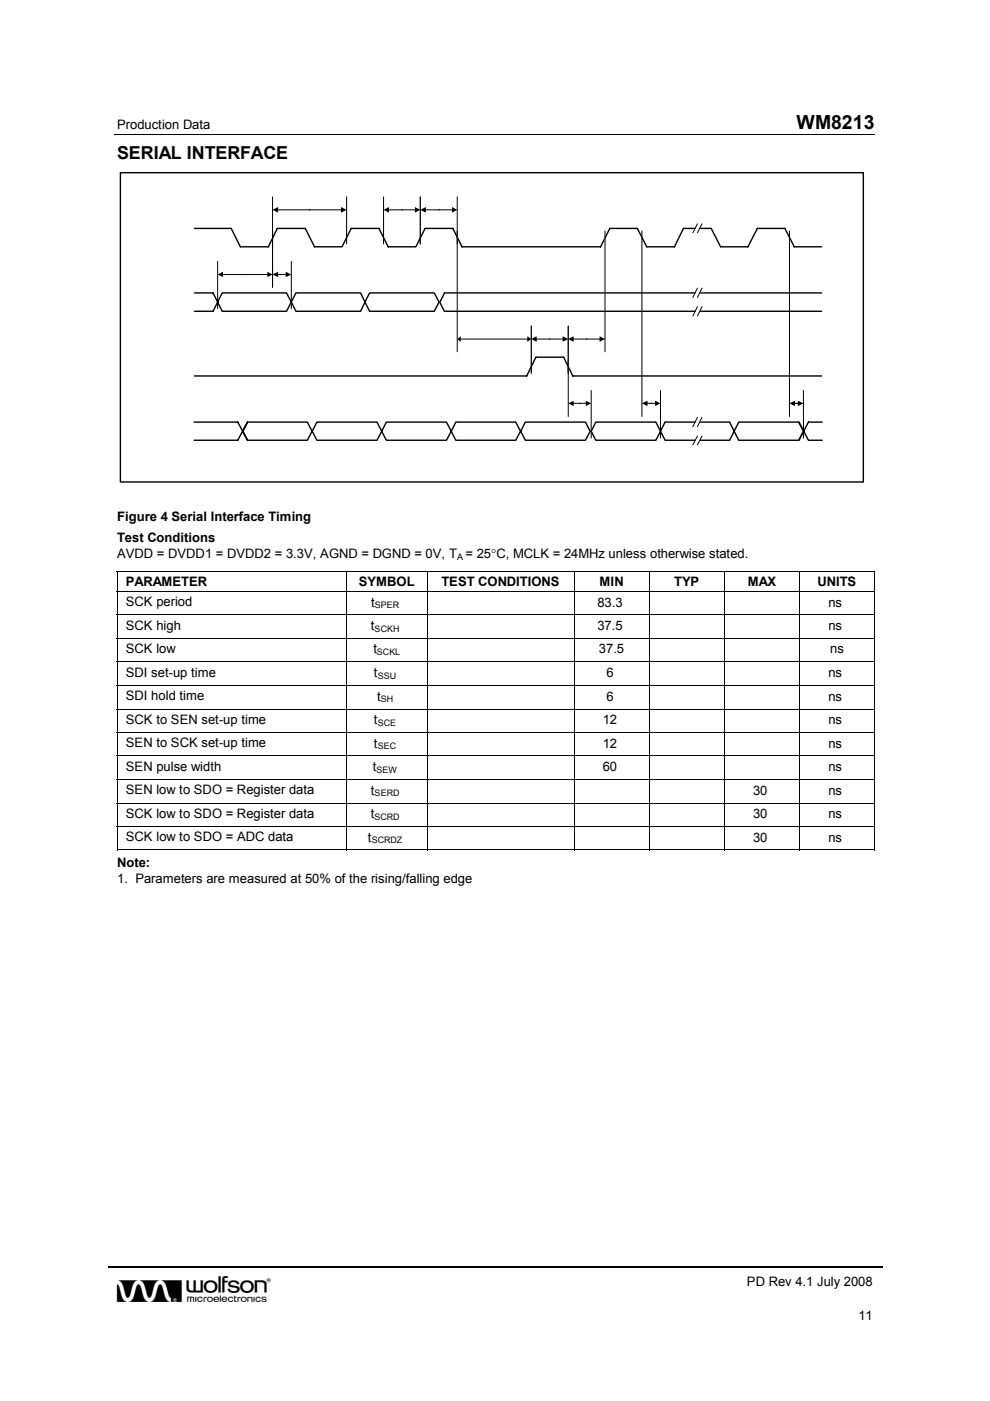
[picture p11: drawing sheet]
<svg xmlns="http://www.w3.org/2000/svg" width="210mm" height="297mm" viewBox="0 0 210 297" stroke-linecap="round" stroke-linejoin="round" font-family="sans-serif">
<path d="M24.3 28.6h161.2M147.9 47.5l-1 1.9M148.8 47.5l-.9 1.9M147.9 61.1l-1 2M147.9 65l-1 2M148.8 61.1l-.9 2M148.8 65l-.9 2M147.9 88.5l-1 2M148.8 88.5l-.9 2" fill="none" stroke="#000" stroke-width=".21"/>
<path d="M23 268.7h164.3" fill="none" stroke="#000" stroke-width=".34"/>
<g fill="none" stroke="#000" stroke-width=".3">
<path d="M25.5 36.6h157.5v65.6h-157.5zM41.2 48.4h7.8l2 3.9h5.9l1.9-3.9h5.9l2 3.9h5.8l2-3.9h5.8l2 3.9h5.9l1.9-3.9h5.9l2 3.9h29.3l2-3.9h5.8l2 3.9h5.9l1.9-3.9h2.5M148.5 48.4h2.3l2 3.9h5.8l2-3.9h5.8l2 3.9h5.8M41.2 62.1h4l.9 1.9-.9 2h-4M41.2 79.7h70.5l1.9-4h5.9l2 4h52.7M47.1 62.1h13.6l1.1 1.9-1.1 2h-13.6l-1-2zM62.7 62.1h13.8l.9 1.9-.9 2h-13.8l-.9-2zM94.2 66h53.2M147.4 62.1h-53.2l-.9 2 .9 1.9M148.5 62.1h25.7M148.5 66h25.7M126.3 89.5h12.8l.9 1.9-.9 1.9h-12.8l-1-1.9z"/>
<path d="M147.4 89.5h-6.4l-1 1.9 1 1.9h6.4M148.5 89.5h6.2l1 1.9-1 1.9h-6.2M156.6 89.5h12.7l1 1.9-1 1.9h-12.7l-.9-1.9z"/>
</g>
<path d="M57.8 41.7v10zM73.5 41.7v10z" fill-rule="evenodd" fill="#fff"/>
<path d="M57.8 41.7v10zM58.8 44.5h13.7M73.5 41.7v10z" fill="none" stroke="#000" stroke-width=".21"/>
<path d="M57.8 44.5l1.2-.6v1.2zM72.3 43.9l1.2 .6-1.2 .6z" fill-rule="evenodd" fill="#000"/>
<path d="M81.3 41.7v10zM89.1 41.7v10z" fill-rule="evenodd" fill="#fff"/>
<path d="M81.3 41.7v10zM82.3 44.5h5.8M89.1 41.7v10z" fill="none" stroke="#000" stroke-width=".21"/>
<path d="M81.3 44.5l1.2-.6v1.2zM88 43.9l1.1 .6-1.1 .6z" fill-rule="evenodd" fill="#000"/>
<path d="M89.1 41.7v10zM96.9 41.7v10z" fill-rule="evenodd" fill="#fff"/>
<path d="M89.1 41.7v10zM90.2 44.5h5.8M96.9 41.7v10z" fill="none" stroke="#000" stroke-width=".21"/>
<path d="M89.1 44.5l1.2-.6v1.2zM95.8 43.9l1.1 .6-1.1 .6z" fill-rule="evenodd" fill="#000"/>
<path d="M46.1 55.4v10zM57.8 49v11.9z" fill-rule="evenodd" fill="#fff"/>
<path d="M46.1 55.4v10zM47.1 58.2h9.8M57.8 49v11.9z" fill="none" stroke="#000" stroke-width=".21"/>
<path d="M46.1 58.2l1.2-.6v1.2zM56.7 57.6l1.1 .6-1.1 .6z" fill-rule="evenodd" fill="#000"/>
<path d="M57.8 49v11.9zM61.8 55.4v10z" fill-rule="evenodd" fill="#fff"/>
<path d="M57.8 49v11.9zM58.8 58.2h1.9M61.8 55.4v10z" fill="none" stroke="#000" stroke-width=".21"/>
<path d="M57.8 58.2l1.2-.6v1.2zM60.6 57.6l1.2 .6-1.2 .6z" fill-rule="evenodd" fill="#000"/>
<path d="M96.9 49v25.6zM112.6 69.1v10z" fill-rule="evenodd" fill="#fff"/>
<path d="M96.9 49v25.6zM97.5 71.9h14.4M112.6 69.1v10z" fill="none" stroke="#000" stroke-width=".21"/>
<path d="M96.9 71.9l.8-.6v1.2zM111.8 71.3l.8 .6-.8 .6z" fill-rule="evenodd" fill="#000"/>
<path d="M112.6 69.1v10zM120.5 69.1v10z" fill-rule="evenodd" fill="#fff"/>
<path d="M112.6 69.1v10zM113.7 71.9h5.8M120.5 69.1v10z" fill="none" stroke="#000" stroke-width=".21"/>
<path d="M112.6 71.9l1.2-.6v1.2zM119.3 71.3l1.2 .6-1.2 .6z" fill-rule="evenodd" fill="#000"/>
<path d="M120.5 69.1v10zM128.3 49v25.6z" fill-rule="evenodd" fill="#fff"/>
<path d="M128.3 49v25.6zM120.5 69.1v10zM121.5 71.9h5.8" fill="none" stroke="#000" stroke-width=".21"/>
<path d="M120.5 71.9l1.1-.6v1.2zM127.1 71.3l1.2 .6-1.2 .6z" fill-rule="evenodd" fill="#000"/>
<path d="M120.5 76.3v12zM125.3 82.8v10.1z" fill-rule="evenodd" fill="#fff"/>
<path d="M120.5 76.3v12zM121.5 85.5h2.9M125.3 82.8v10.1z" fill="none" stroke="#000" stroke-width=".21"/>
<path d="M120.5 85.5l1.1-.5v1.1zM124.2 85l1.1 .5-1.1 .6z" fill-rule="evenodd" fill="#000"/>
<path d="M136.1 49v39.3zM140 82.8v10.1z" fill-rule="evenodd" fill="#fff"/>
<path d="M136.1 49v39.3zM137.2 85.5h1.8M140 82.8v10.1z" fill="none" stroke="#000" stroke-width=".21"/>
<path d="M136.1 85.5l1.2-.5v1.1zM138.9 85l1.1 .5-1.1 .6z" fill-rule="evenodd" fill="#000"/>
<path d="M167.4 49v39.3zM170.3 82.8v10.1z" fill-rule="evenodd" fill="#fff"/>
<path d="M167.4 49v39.3zM168.4 85.5h.9M170.3 82.8v10.1z" fill="none" stroke="#000" stroke-width=".21"/>
<path d="M167.4 85.5l1.2-.5v1.1zM169.2 85l1.1 .5-1.1 .6z" fill-rule="evenodd" fill="#000"/>
<path d="M78.4 62.1h13.7l1 1.9-1 2h-13.7l-1-2z" fill-rule="evenodd" fill="#fff"/>
<path d="M78.4 62.1h13.7l1 1.9-1 2h-13.7l-1-2zM41.1 89.5h9.3l2.1 3.8M52.5 89.5l-2.1 3.8h-9.3M52.5 89.5h12.7l1 1.9-1 1.9h-12.7l-1-1.9zM67.2 89.5h12.7l1 1.9-1 1.9h-12.7l-1-1.9zM81.9 89.5h12.8l1 1.9-1 1.9h-12.8l-1-1.9zM96.6 89.5h12.7l1.1 1.9-1.1 1.9h-12.7l-.9-1.9zM111.4 89.5h12.7l1 1.9-1 1.9h-12.7l-1-1.9zM169.4 89.5l2 3.8h2.9M174.3 89.5h-2.9l-2 3.8" fill="none" stroke="#000" stroke-width=".3"/>
<g fill="none" stroke="#000" stroke-width=".21">
<path d="M147.9 92.5l-1 1.8M148.8 92.5l-.9 1.8M24.8 121.1h160.7M24.8 125.4h160.7M24.8 130.4h160.7M24.8 135.3h160.7M24.8 121.2v4.1M24.8 125.5v4.8M24.8 130.4v4.9M24.8 135.4v4.8M73.5 121.2v4.1M73.5 125.5v4.8"/>
<path d="M73.5 130.4v4.9M73.5 135.4v4.8M90.6 121.2v4.1M90.6 125.5v4.8M90.6 130.4v4.9M90.6 135.4v4.8M121.7 121.2v4.1M121.7 125.5v4.8M121.7 130.4v4.9M121.7 135.4v4.8M137.7 121.2v4.1M137.7 125.5v4.8"/>
<path d="M137.7 130.4v4.9M137.7 135.4v4.8M153.6 121.2v4.1M153.6 125.5v4.8M153.6 130.4v4.9M153.6 135.4v4.8M169.5 121.2v4.1M169.5 125.5v4.8M169.5 130.4v4.9M169.5 135.4v4.8M185.5 121.2v4.1M185.5 125.5v4.8"/>
<path d="M185.5 130.4v4.9M185.5 135.4v4.8M24.8 140.3h160.7M24.8 145.3h160.7M24.8 150.3h160.7M24.8 155.3h160.7M24.8 140.4v4.8M24.8 145.4v4.8M24.8 150.4v4.8M24.8 155.4v4.8M73.5 140.4v4.8M73.5 145.4v4.8"/>
<path d="M73.5 150.4v4.8M73.5 155.4v4.8M90.6 140.4v4.8M90.6 145.4v4.8M90.6 150.4v4.8M90.6 155.4v4.8M121.7 140.4v4.8M121.7 145.4v4.8M121.7 150.4v4.8M121.7 155.4v4.8M137.7 140.4v4.8M137.7 145.4v4.8"/>
<path d="M137.7 150.4v4.8M137.7 155.4v4.8M153.6 140.4v4.8M153.6 145.4v4.8M153.6 150.4v4.8M153.6 155.4v4.8M169.5 140.4v4.8M169.5 145.4v4.8M169.5 150.4v4.8M169.5 155.4v4.8M185.5 140.4v4.8M185.5 145.4v4.8"/>
<path d="M185.5 150.4v4.8M185.5 155.4v4.8M24.8 160.3h160.7M24.8 165.3h160.7M24.8 170.3h160.7M24.8 175.2h160.7M24.8 160.4v4.8M24.8 165.4v4.8M24.8 170.3v4.9M24.8 175.3v5M73.5 160.4v4.8M73.5 165.4v4.8"/>
<path d="M73.5 170.3v4.9M73.5 175.3v5M90.6 160.4v4.8M90.6 165.4v4.8M90.6 170.3v4.9M90.6 175.3v5M121.7 160.4v4.8M121.7 165.4v4.8M121.7 170.3v4.9M121.7 175.3v5M137.7 160.4v4.8M137.7 165.4v4.8"/>
<path d="M137.7 170.3v4.9M137.7 175.3v5M153.6 160.4v4.8M153.6 165.4v4.8M153.6 170.3v4.9M153.6 175.3v5M169.5 160.4v4.8M169.5 165.4v4.8M169.5 170.3v4.9M169.5 175.3v5M185.5 160.4v4.8M185.5 165.4v4.8"/>
<path d="M185.5 170.3v4.9M185.5 175.3v5M24.8 180.2h48.6M73.6 180.2h16.9M90.6 180.2h31M121.8 180.2h15.8M137.8 180.2h15.7M153.7 180.2h15.7M169.6 180.2h15.8"/>
</g>
<path d="M24.8 121.1l.1 .1zM185.4 121.1l.1 .1zM185.4 180.1h.1v.2h-.1z" fill="#000"/>
<text font-size="6.9" x="24.8" y="276.1">w</text>
<text font-size="4.1" x="168.9" y="27.3">WM8213</text>
<text font-size="3.8" x="24.8" y="33.7">SERIAL INTERFACE</text>
<g font-size="2.8">
<text x="24.8" y="27.3">Production Data</text>
<text x="24.8" y="110.4">Figure 4 Serial Interface Timing</text>
<text x="24.8" y="114.9">Test Conditions</text>
<text x="24.8" y="118.3">AVDD = DVDD1 = DVDD2 = 3.3V, AGND = DGND = 0V, T = 25°C, MCLK = 24MHz unless otherwise stated.</text>
<text x="26.7" y="124.3">PARAMETER</text>
<text x="76.1" y="124.3">SYMBOL</text>
<text x="93.6" y="124.3">TEST CONDITIONS</text>
<text x="127.1" y="124.3">MIN</text>
<text x="143" y="124.3">TYP</text>
<text x="158.5" y="124.3">MAX</text>
<text x="173.4" y="124.3">UNITS</text>
<text x="26.7" y="128.6">SCK period</text>
<text x="78.7" y="128.6">t</text>
<text x="126.7" y="128.6">83.3</text>
<text x="175.6" y="128.6">ns</text>
<text x="26.7" y="133.6">SCK high</text>
<text x="78.7" y="133.6">t</text>
<text x="126.7" y="133.6">37.5</text>
<text x="175.6" y="133.6">ns</text>
<text x="26.7" y="138.5">SCK low</text>
<text x="26.7" y="143.5">SDI set-up time</text>
<text x="79.2" y="138.5">t</text>
<text x="79.3" y="143.6">t</text>
<text x="127" y="138.5">37.5</text>
<text x="128.6" y="143.6">6</text>
<text x="175.6" y="143.6">ns</text>
<text x="176" y="138.5">ns</text>
<text x="26.7" y="148.5">SDI hold time</text>
<text x="80" y="148.5">t</text>
<text x="128.6" y="148.5">6</text>
<text x="175.6" y="148.5">ns</text>
<text x="26.7" y="153.5">SCK to SEN set-up time</text>
<text x="79.3" y="153.5">t</text>
<text x="127.8" y="153.5">12</text>
<text x="175.6" y="153.5">ns</text>
<text x="26.7" y="158.5">SEN to SCK set-up time</text>
<text x="79.3" y="158.5">t</text>
<text x="127.8" y="158.5">12</text>
<text x="175.6" y="158.5">ns</text>
<text x="26.7" y="163.4">SEN pulse width</text>
<text x="79.1" y="163.5">t</text>
<text x="127.8" y="163.5">60</text>
<text x="175.6" y="163.5">ns</text>
<text x="26.7" y="168.4">SEN low to SDO = Register data</text>
<text x="26.7" y="173.4">SCK low to SDO = Register data</text>
<text x="78.6" y="173.5">t</text>
<text x="78.7" y="168.5">t</text>
<text x="159.7" y="173.5">30</text>
<text x="159.7" y="168.5">30</text>
<text x="175.6" y="173.5">ns</text>
<text x="175.6" y="168.5">ns</text>
<text x="26.7" y="178.4">SCK low to SDO = ADC data</text>
<text x="78" y="178.4">t</text>
<text x="159.7" y="178.4">30</text>
<text x="175.6" y="178.4">ns</text>
<text x="24.8" y="183.8">Note:</text>
<text x="24.8" y="187.2">1. Parameters are measured at 50% of the rising/falling edge</text>
<text x="158.4" y="272.7">PD Rev 4.1 July 2008</text>
<text x="182" y="279.9">11</text>
</g>
<g font-size="1.9">
<text x="96.9" y="118.7">A</text>
<text x="79.5" y="128.9">SPER</text>
<text x="79.4" y="133.9">SCKH</text>
<text x="79.9" y="138.9">SCKL</text>
<text x="80.1" y="143.9">SSU</text>
<text x="80.8" y="148.9">SH</text>
<text x="80.1" y="153.8">SCE</text>
<text x="80.1" y="158.8">SEC</text>
<text x="79.8" y="163.8">SEW</text>
<text x="79.4" y="173.8">SCRD</text>
<text x="79.4" y="168.8">SERD</text>
<text x="78.8" y="178.8">SCRDZ</text>
</g>
</svg>
